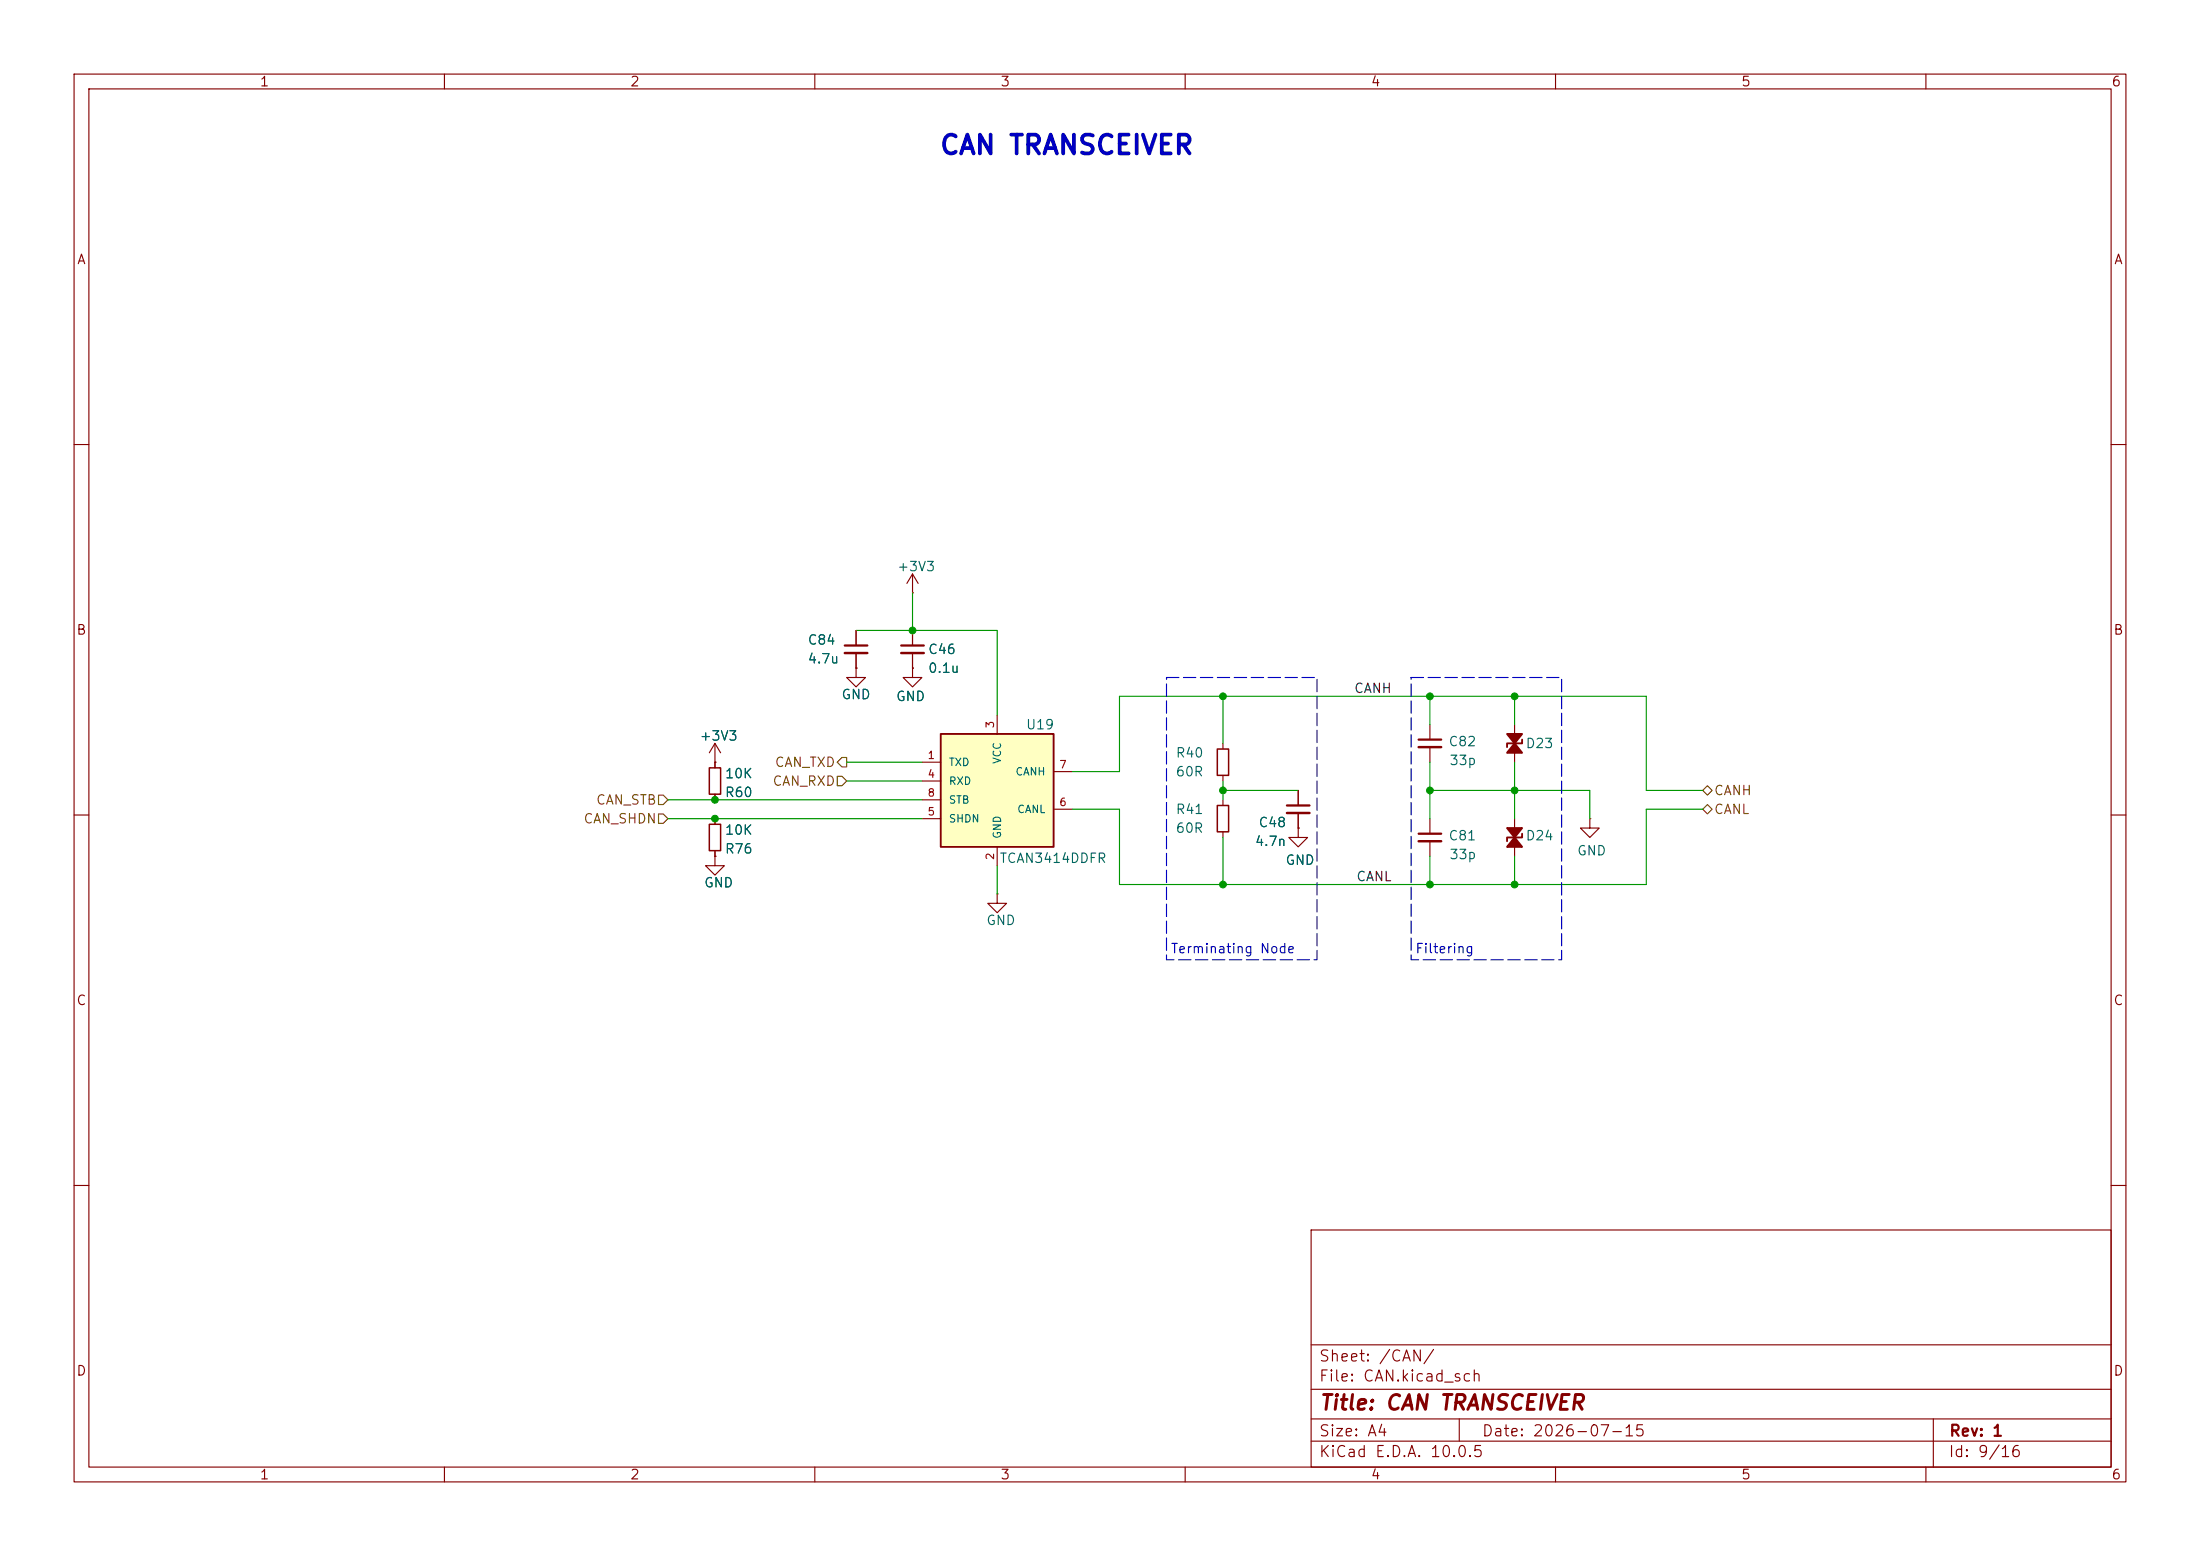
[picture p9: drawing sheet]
<svg xmlns="http://www.w3.org/2000/svg" width="297mm" height="210mm" viewBox="0 0 297 210" stroke-linecap="round" stroke-linejoin="round" font-family="sans-serif">
<g fill="none" stroke="#840000" stroke-width=".15">
<path d="M10 10h277v190h-277zM12 12h273v186h-273zM60 10v2M110 10v2M160 10v2M210 10v2M260 10v2M10 60h2M123.2 77.5v2.5M123.2 77.5l-.8 1.2M123.2 77.5l.8 1.2M285 60h2"/>
<path d="M115.6 90.2v1.2h1.2l-1.2 1.3-1.3-1.3h1.3M115.6 90.2h.1M115.6 85.1v2M115.6 88.1v2.1M123.2 80h.1M123.2 85.1v2M123.2 88.1v2.1M193 97.8v2M204.5 97.8v5.1M10 110h2M96.5 102.9h.1M96.5 115.6v1.2h-1.3l1.3 1.3 1.3-1.3h-1.3"/>
<path d="M96.5 115.6h.1M96.5 100.3v3.3M96.5 107.2v.8M96.5 110.5v.8M96.5 114.8v.8M96.5 100.3l-.7 1.3M96.5 100.3l.8 1.3M165.1 100.3v.8M165.1 104.6v.8M165.1 108v.7M165.1 112.3v.7M193 100.8v2.1"/>
<path d="M204.5 110.5v5.1M285 110h2M134.6 120.7v1.2h-1.3l1.3 1.3 1.3-1.3h-1.3M134.6 120.7h.1M10 160h2M177 166h108v32h-108zM285 160h2M60 198v2M110 198v2M160 198v2M177 194.5h108M177 191.5h108"/>
<path d="M177 187.5h108M177 181.5h108M197 191.5v3M210 198v2M260 198v2M261 191.5v6.5"/>
</g>
<path d="M95.8 111.3h1.5v3.5h-1.5zM95.8 103.6h1.5v3.6h-1.5zM164.3 108.7h1.6v3.6h-1.6zM164.3 101.1h1.6v3.5h-1.6z" fill="none" stroke="#840000" stroke-width=".2"/>
<path d="M114 87.1h3.1M121.7 87.1h3M191.5 99.8h3.1" fill="none" stroke="#840000" stroke-width=".3"/>
<path d="M114 88.1h3.1M121.7 88.1h3M191.5 100.8h3.1" fill="none" stroke="#840000" stroke-width=".33"/>
<path d="M205.5 99.8v.5h-2v.5M205.5 112.5v.5h-2v.5" fill="none" stroke="#840000" stroke-width=".25"/>
<g fill="#840000" stroke="#840000" stroke-width=".25">
<path d="M204.5 113l1 1.3h-2z"/>
<path d="M203.5 111.8h2l-1 1.2z"/>
<path d="M204.5 100.3l1 1.3h-2z"/>
<path d="M203.5 99.1h2l-1 1.2z"/>
</g>
<path d="M127 99.1h15.2v15.2h-15.2z" fill="#ffffc2"/>
<path d="M127 99.1h15.2v15.2h-15.2z" fill="none" stroke="#840000" stroke-width=".25"/>
<g fill="none" stroke="#840000" stroke-width=".15">
<path d="M115.6 90.2h.1M115.6 85.1v2M115.6 88.1v2.1M123.2 90.2v1.2h1.3l-1.3 1.3-1.3-1.3h1.3M123.2 90.2h.1M123.2 85.1v2M123.2 88.1v2.1M134.6 96.5v2.6M96.5 102.9h.1M96.5 115.6h.1M96.5 102.9v.7M96.5 107.2v.8"/>
<path d="M96.5 110.5v.8M96.5 114.8v.8M124.5 102.9h2.5M124.5 105.4h2.5M124.5 110.5h2.5M124.5 108h2.5M134.6 114.3v2.5M142.2 109.2h2.6M142.2 104.1h2.6M175.3 111.8v1.2h-1.3l1.3 1.3 1.2-1.3h-1.2M175.3 111.8h.1M175.3 106.7v2"/>
<path d="M175.3 109.7v2.1M193 110.5v2M193 113.5v2.1M214.6 110.5v1.3h-1.2l1.2 1.2 1.3-1.2h-1.3M214.6 110.5h.1"/>
</g>
<path d="M173.7 108.7h3.1M191.5 112.5h3.1" fill="none" stroke="#840000" stroke-width=".3"/>
<path d="M173.7 109.7h3.1M191.5 113.5h3.1" fill="none" stroke="#840000" stroke-width=".33"/>
<path d="M88.9 109.9h.6l.7 .6-.7 .6h-.6zM88.9 107.3h.6l.7 .7-.7 .6h-.6zM113 104.8h.7l.6 .6-.6 .6h-.7zM113.7 102.2h.6v1.3h-.6l-.7-.6zM229.9 109.2l.6-.6 .6 .6-.6 .7zM229.9 106.7l.6-.7 .6 .7-.6 .6z" fill="none" stroke="#725600" stroke-width=".15"/>
<g fill="none" stroke="#009600" stroke-width=".15">
<path d="M115.6 85.1h19v11.4M123.2 80v5.1M165.1 94v6.3M193 94v3.8M204.5 94v3.8M90.2 110.5h34.3M90.2 108h34.3M114.3 105.4h10.2M114.3 102.9h10.2M134.6 116.8v3.9M144.8 104.1h6.3v-10.1h71.1v12.7h7.7M144.8 109.2h6.3v10.2h71.1v-10.2h7.7"/>
<path d="M165.1 106.7h10.2M165.1 105.4v2.6M165.1 113v6.4M193 102.9v7.6M193 115.6v3.8M193 106.7h21.6v3.8M204.5 102.9v7.6M204.5 115.6v3.8"/>
</g>
<path d="M157.5 91.4h20.3v38.1h-20.3zM190.5 91.4h20.3v38.1h-20.3z" fill="none" stroke="#0000c2" stroke-width=".15" stroke-dasharray="1.7 .6"/>
<g fill="#009600" stroke="#009600" stroke-width=".14">
<circle cx="165.1" cy="94" r=".46"/>
<circle cx="165.1" cy="106.7" r=".46"/>
<circle cx="96.5" cy="108" r=".46"/>
<circle cx="96.5" cy="110.5" r=".46"/>
<circle cx="165.1" cy="119.4" r=".46"/>
<circle cx="123.2" cy="85.1" r=".46"/>
<circle cx="204.5" cy="119.4" r=".46"/>
<circle cx="204.5" cy="94" r=".46"/>
<circle cx="204.5" cy="106.7" r=".46"/>
<circle cx="193" cy="94" r=".46"/>
<circle cx="193" cy="106.7" r=".46"/>
<circle cx="193" cy="119.4" r=".46"/>
</g>
<text font-size="2.5" fill="#0000c2" x="126.7" y="21.5">CAN TRANSCEIVER</text>
<text font-size="2" fill="#840000" x="178" y="190.8">Title: CAN TRANSCEIVER</text>
<g font-size="1.5" fill="#840000">
<text x="178" y="184.1">Sheet: /CAN/</text>
<text x="178" y="186.8">File: CAN.kicad_sch</text>
<text x="178" y="197">KiCad E.D.A. 10.0.5</text>
<text x="178" y="194.2">Size: A4</text>
<text x="200" y="194.2">Date: 2026-07-15</text>
<text x="263" y="197">Id: 9/16</text>
<text x="263" y="194.2">Rev: 1</text>
</g>
<g font-size="1.3" fill="#840000">
<text x="35" y="12">1</text>
<text x="85" y="12">2</text>
<text x="135" y="12">3</text>
<text x="185" y="12">4</text>
<text x="235" y="12">5</text>
<text x="285" y="12">6</text>
<text x="10.3" y="36">A</text>
<text x="285.3" y="36">A</text>
<text x="10.2" y="86">B</text>
<text x="285.2" y="86">B</text>
<text x="10.2" y="136">C</text>
<text x="285.2" y="136">C</text>
<text x="10.2" y="186">D</text>
<text x="285.2" y="186">D</text>
<text x="35" y="200">1</text>
<text x="85" y="200">2</text>
<text x="135" y="200">3</text>
<text x="185" y="200">4</text>
<text x="235" y="200">5</text>
<text x="285" y="200">6</text>
</g>
<g font-size="1.3" fill="#006464">
<text x="121" y="77.4">+3V3</text>
<text x="109" y="87.3">C84</text>
<text x="109" y="89.9">4.7u</text>
<text x="125.2" y="88.6">C46</text>
<text x="113.5" y="94.7">GND</text>
<text x="120.9" y="94.9">GND</text>
<text x="125.2" y="91.1">0.1u</text>
<text x="94.4" y="100.3">+3V3</text>
<text x="138.4" y="98.8">U19</text>
<text x="195.5" y="101">C82</text>
<text x="205.9" y="101.3">D23</text>
<text x="97.8" y="107.9">R60</text>
<text x="97.8" y="105.4">10K</text>
<text x="158.6" y="102.6">R40</text>
<text x="158.6" y="105.1">60R</text>
<text x="195.6" y="103.6">33p</text>
<text x="97.8" y="113">10K</text>
<text x="158.6" y="110.2">R41</text>
<text x="158.6" y="112.7">60R</text>
<text x="169.8" y="112">C48</text>
<text x="195.5" y="113.7">C81</text>
<text x="205.9" y="113.7">D24</text>
<text x="97.8" y="115.5">R76</text>
<text x="134.9" y="116.8">TCAN3414DDFR</text>
<text x="169.3" y="114.5">4.7n</text>
<text x="173.5" y="117">GND</text>
<text x="195.6" y="116.3">33p</text>
<text x="212.8" y="115.8">GND</text>
<text x="95" y="120.1">GND</text>
<text x="133.1" y="125.2">GND</text>
</g>
<g font-size="1.3" fill="#0f0f0f">
<text x="182.7" y="93.9">CANH</text>
<text x="183" y="119.3">CANL</text>
</g>
<g font-size="1.3" fill="#725600">
<text x="104.2" y="106.4">CAN_RXD</text>
<text x="104.5" y="103.8">CAN_TXD</text>
<text x="231.3" y="107.6">CANH</text>
<text x="78.7" y="111.5">CAN_SHDN</text>
<text x="80.4" y="108.9">CAN_STB</text>
<text x="231.3" y="110.2">CANL</text>
</g>
<g font-size="1.3" fill="#0000c2">
<text x="158" y="129">Terminating Node</text>
<text x="191" y="129">Filtering</text>
</g>
<g font-size="1" fill="#a90000">
<text x="134.4" y="98.4" transform="rotate(-90 134.4 98.4)">3</text>
<text x="125.1" y="102.7">1</text>
<text x="125.1" y="105.2">4</text>
<text x="125.1" y="107.8">8</text>
<text x="142.9" y="104">7</text>
<text x="125.1" y="110.3">5</text>
<text x="142.9" y="109">6</text>
<text x="134.4" y="116.2" transform="rotate(-90 134.4 116.2)">2</text>
</g>
<g font-size="1" fill="#006464">
<text x="128" y="103.6">TXD</text>
<text x="128" y="106.2">RXD</text>
<text x="135.4" y="103.2" transform="rotate(-90 135.4 103.2)">VCC</text>
<text x="137" y="104.9">CANH</text>
<text x="128" y="111.3">SHDN</text>
<text x="128" y="108.7">STB</text>
<text x="135.4" y="113.3" transform="rotate(-90 135.4 113.3)">GND</text>
<text x="137.2" y="110">CANL</text>
</g>
</svg>
